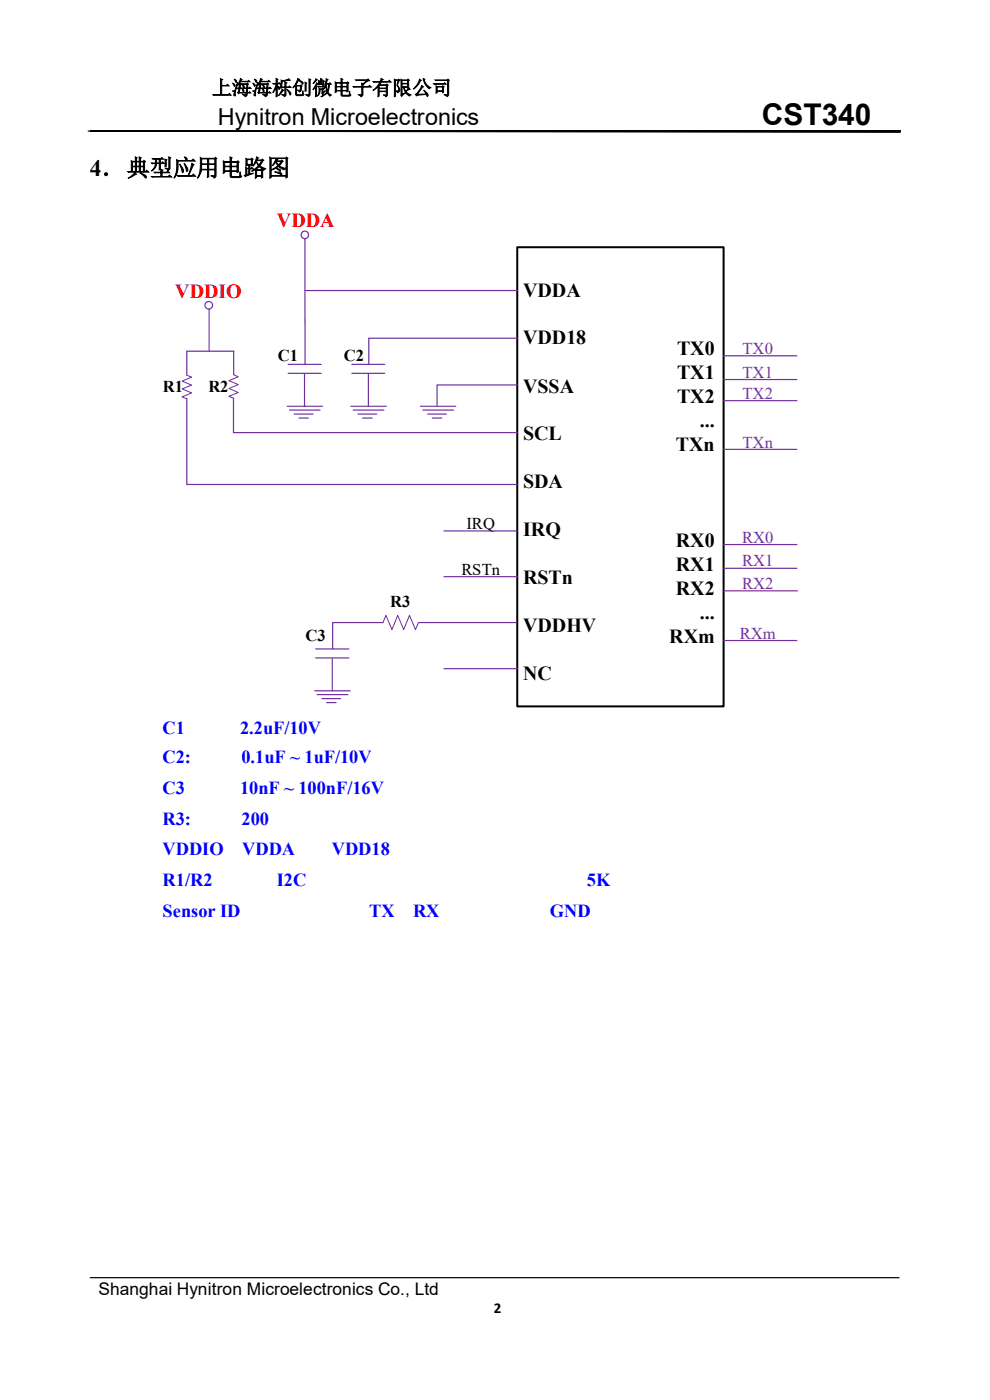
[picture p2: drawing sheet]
<svg xmlns="http://www.w3.org/2000/svg" width="210mm" height="297mm" viewBox="0 0 210 297" stroke-linecap="round" stroke-linejoin="round" font-family="sans-serif">
<path d="M18.6 27.8l172.5 .3M19 27.9h172M19 271.1h171.8" fill="none" stroke="#000" stroke-width=".25"/>
<path d="M109.7 52.5h43.8v97.4h-43.8z" fill="#fff"/>
<path d="M109.7 52.5h43.8v97.4h-43.8z" fill="none" stroke="#000" stroke-width=".42"/>
<g fill="none" stroke="#7030a0" stroke-width=".25">
<path d="M64.7 50.2v11.4h45M61.1 77.3h7M61.1 79.2h7M64.6 79.3v6.9M64.7 61.6v15.7M74.6 77.3h7M74.6 79.2h7M78.1 79.3v6.9M109.7 71.8h-31.5v5.5M60.9 86.2h7.5M61.4 87h6.5M62.4 87.8h4"/>
<path d="M63.4 88.7h2M74.4 86.2h7.6M74.9 87h6.5M75.9 87.8h4M76.9 88.7h2.1M89.2 86.2h7.5M89.7 87h6.5M90.7 87.8h4M91.7 88.7h2M109.7 81.7h-17v4.3"/>
</g>
<circle cx="64.7" cy="49.8" r=".79" fill="#fff"/>
<g fill="none" stroke="#7030a0" stroke-width=".25">
<path d="M49.6 79.5v-5h-10v5.1M39.6 84.5v18.3h70.1M49.5 84.5v7.3h60.2M94.2 112.6h15.5M94.2 122.3h15.5M94.2 141.9h15.5"/>
<circle cx="64.7" cy="49.8" r=".79"/>
</g>
<path d="M39.6 79.6l1 .4-1.9 .9 1.9 .8-1.9 .8 1.9 .9-1.9 .8 .9 .4M49.6 79.5l.9 .4-1.9 .9 1.9 .8-1.9 .8 1.9 .9-1.9 .8 1 .4" fill="none" stroke="#7030a0" stroke-width=".21"/>
<circle cx="44.3" cy="64.8" r=".8" fill="#fff"/>
<g fill="none" stroke="#7030a0" stroke-width=".25">
<path d="M44.4 65.5v9M153.5 75.5h15.5M153.5 80.5h15.5M153.5 85h15.5M153.5 95.3h15.5M153.5 115.5h15.5M67 137.7h7M67 139.6h7M70.5 139.7v6.9M70.6 132.1h10.6M70.6 132.1v5.6M88.8 132.1h20.6"/>
<path d="M153.5 120.6h15.5M153.5 135.9h15.5M153.6 125.3h15.6M66.8 146.6h7.5M67.3 147.4h6.5M68.3 148.2h4M69.3 149.1h2"/>
<circle cx="44.3" cy="64.8" r=".8"/>
</g>
<path d="M81.2 132.1l.7-1.5 1.2 3 1.3-3 1.2 3 1.3-3 1.2 3 .7-1.5" fill="none" stroke="#7030a0" stroke-width=".21"/>
<text font-size="6.3" x="161.6" y="26.5">CST340</text>
<g font-size="5">
<text x="46.2" y="26.5">Hynitron Microelectronics</text>
<text x="19" y="37.3">4．典型应用电路图</text>
</g>
<g font-size="4.2">
<text x="45" y="20.1">上海海栎创微电子有限公司</text>
<text x="111" y="62.9">VDDA</text>
<text x="111" y="73.1">VDD18</text>
<text x="143.6" y="75.4">TX0</text>
<text x="111" y="83.3">VSSA</text>
<text x="143.6" y="80.5">TX1</text>
<text x="143.6" y="85.6">TX2</text>
<text x="111" y="93.4">SCL</text>
<text x="143.4" y="95.8">TXn</text>
<text x="148.5" y="90.6">...</text>
<text x="111" y="103.6">SDA</text>
<text x="111" y="113.8">IRQ</text>
<text x="143.4" y="116.1">RX0</text>
<text x="111" y="124">RSTn</text>
<text x="143.4" y="121.2">RX1</text>
<text x="143.4" y="126.3">RX2</text>
<text x="148.5" y="131.4">...</text>
<text x="111" y="134.1">VDDHV</text>
<text x="142" y="136.4">RXm</text>
<text x="111" y="144.3">NC</text>
</g>
<g font-size="4.2" fill="#f00">
<text x="58.7" y="48.2">VDDA</text>
<text x="37.2" y="63.2">VDDIO</text>
</g>
<g font-size="3.9" fill="#00f">
<text x="34.5" y="155.8">C1</text>
<text x="50.9" y="155.8">2.2uF/10V</text>
<text x="34.5" y="162">C2:</text>
<text x="51.2" y="162">0.1uF ~ 1uF/10V</text>
<text x="34.5" y="168.4">C3</text>
<text x="50.9" y="168.4">10nF ~ 100nF/16V</text>
<text x="34.5" y="175">R3:</text>
<text x="51.2" y="175">200</text>
<text x="34.5" y="181.5">VDDIO</text>
<text x="51.3" y="181.5">VDDA</text>
<text x="70.4" y="181.5">VDD18</text>
<text x="34.5" y="188">R1/R2</text>
<text x="58.7" y="188">I2C</text>
<text x="124.5" y="188">5K</text>
<text x="34.5" y="194.6">Sensor ID</text>
<text x="78.3" y="194.6">TX</text>
<text x="87.6" y="194.6">RX</text>
<text x="116.7" y="194.6">GND</text>
</g>
<text font-size="3.7" x="20.9" y="274.8">Shanghai Hynitron Microelectronics Co., Ltd</text>
<g font-size="3.5">
<text x="58.9" y="76.6">C1</text>
<text x="72.9" y="76.6">C2</text>
<text x="34.5" y="83.1">R1</text>
<text x="44.2" y="83.1">R2</text>
<text x="98.9" y="112.2">IRQ</text>
<text x="97.9" y="122.1">RSTn</text>
<text x="82.8" y="128.8">R3</text>
<text x="64.8" y="136">C3</text>
</g>
<g font-size="3.5" fill="#7030a0">
<text x="157.5" y="75.2">TX0</text>
<text x="157.5" y="80.2">TX1</text>
<text x="157.5" y="84.7">TX2</text>
<text x="157.5" y="95">TXn</text>
<text x="157.4" y="115.2">RX0</text>
<text x="157.4" y="120.1">RX1</text>
<text x="157.4" y="125.1">RX2</text>
<text x="156.9" y="135.6">RXm</text>
</g>
<text font-size="3.2" x="104.8" y="278.6">2</text>
</svg>
